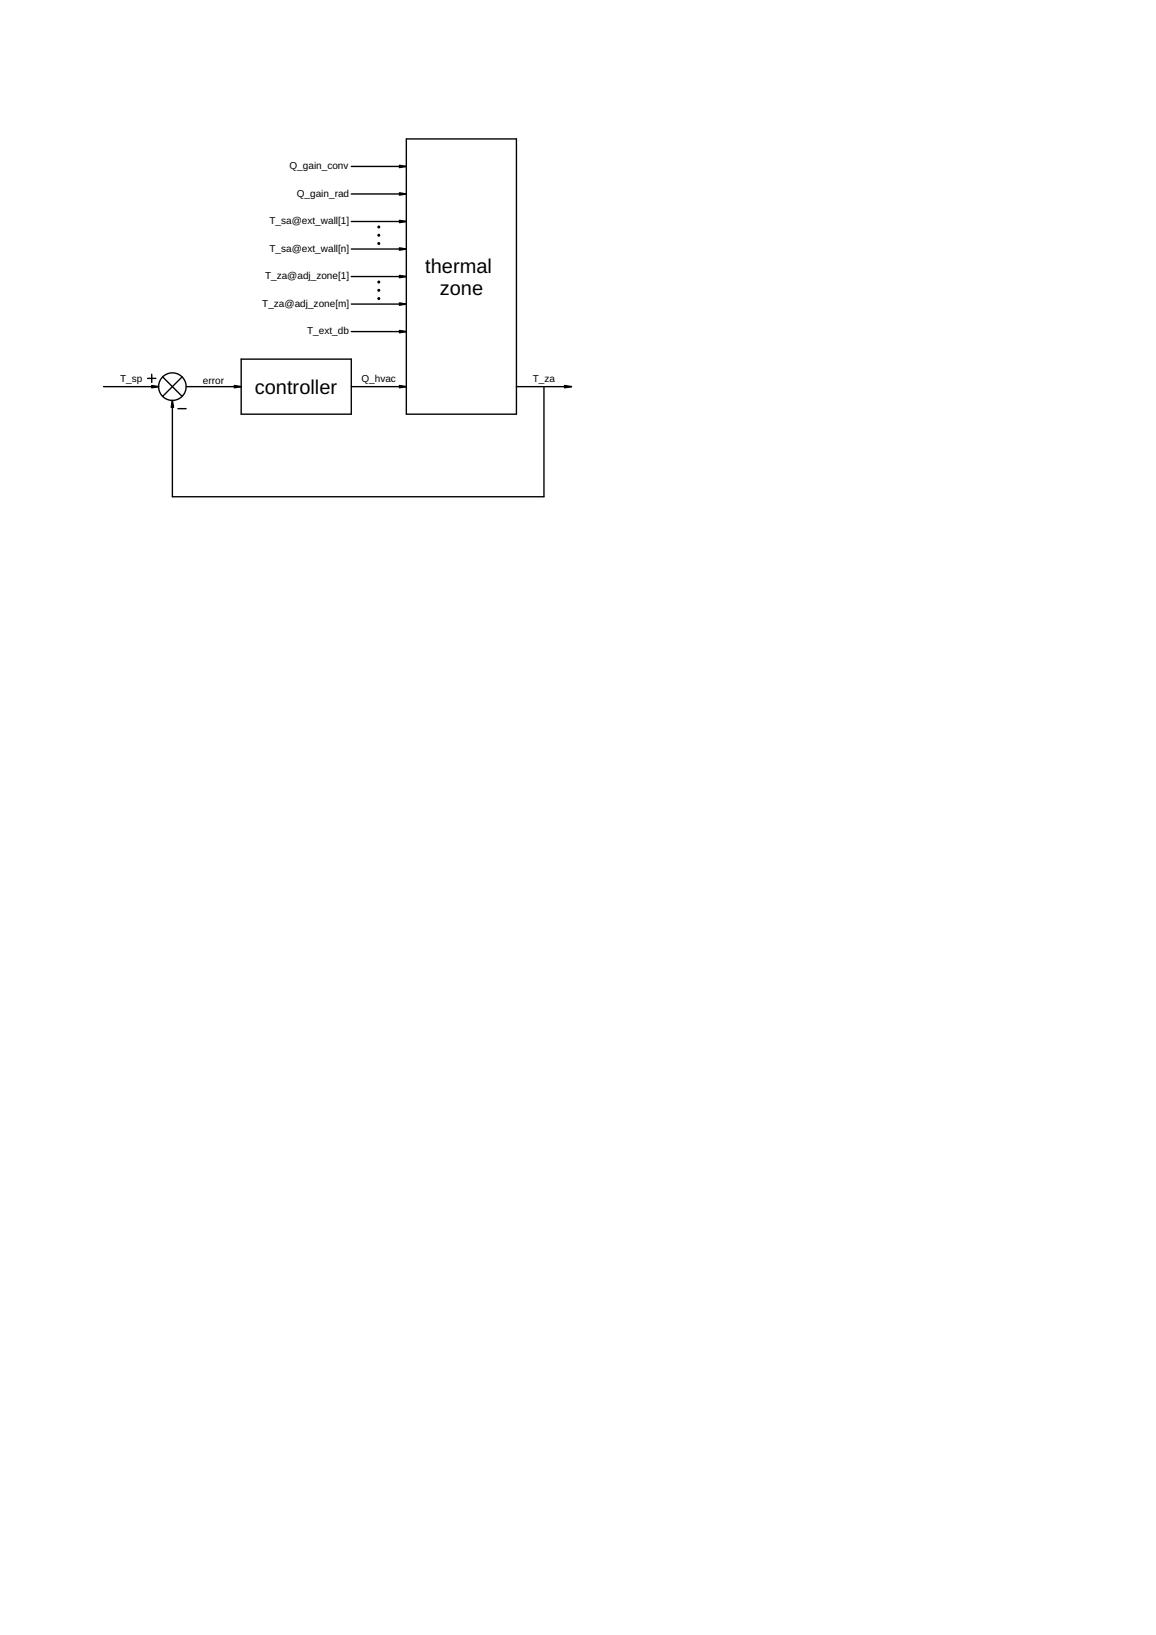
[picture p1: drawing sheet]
<svg xmlns="http://www.w3.org/2000/svg" width="210mm" height="297mm" viewBox="0 0 210 297" stroke-linecap="round" stroke-linejoin="round" font-family="sans-serif">
<g fill="#000">
<path d="M72.5 35l1.3 .2-1.3 .2zM72.5 30l1.3 .2-1.3 .2zM72.5 50l1.3 .2-1.3 .2zM72.5 45l1.3 .2-1.3 .2zM72.5 40l1.3 .2-1.3 .2zM72.5 55l1.3 .2-1.3 .2zM27.6 70l1.2 .2-1.2 .3zM31.3 72.7l.2 1.3h-.4zM42.5 70l1.3 .2-1.3 .3zM72.5 70l1.3 .2-1.3 .3zM72.5 60l1.3 .2-1.3 .3zM102.5 70l1.3 .2-1.3 .3z"/>
<circle cx="68.8" cy="44.2" r=".15"/>
<circle cx="68.8" cy="42.7" r=".15"/>
<circle cx="68.8" cy="51.2" r=".15"/>
<circle cx="68.8" cy="41.2" r=".15"/>
<circle cx="68.8" cy="52.7" r=".15"/>
<circle cx="68.8" cy="54.2" r=".15"/>
</g>
<path d="M72.5 35l1.3 .2-1.3 .2zM72.5 30l1.3 .2-1.3 .2zM72.5 50l1.3 .2-1.3 .2zM72.5 45l1.3 .2-1.3 .2zM72.5 40l1.3 .2-1.3 .2zM72.5 55l1.3 .2-1.3 .2zM27.6 70l1.2 .2-1.2 .3zM31.3 72.7l.2 1.3h-.4zM42.5 70l1.3 .2-1.3 .3zM72.5 70l1.3 .2-1.3 .3zM72.5 60l1.3 .2-1.3 .3zM102.5 70l1.3 .2-1.3 .3z" fill="#000" stroke="#000" stroke-width=".25"/>
<g fill="none" stroke="#000" stroke-width=".25">
<path d="M63.8 35.2h10M63.8 30.2h10M73.8 25.2h20v50h-20zM63.8 50.2h10M63.8 45.2h10M63.8 40.2h10M63.8 55.2h10M18.8 70.2h10M26.8 68.7h1.5M27.6 68v1.5M29.5 68.5l3.6 3.5M32.3 74.2h1.5"/>
<path d="M33.1 68.5l-3.6 3.5M33.8 70.2h10M43.8 65.2h20v10h-20zM63.8 70.2h10M63.8 60.2h10M93.8 70.2h10M98.8 70.2v20h-67.5v-17.5"/>
<circle cx="68.8" cy="54.2" r=".15"/>
<circle cx="68.8" cy="42.7" r=".15"/>
<circle cx="68.8" cy="41.2" r=".15"/>
<circle cx="68.8" cy="52.7" r=".15"/>
<circle cx="68.8" cy="44.2" r=".15"/>
<circle cx="68.8" cy="51.2" r=".15"/>
<circle cx="31.3" cy="70.2" r="2.5"/>
</g>
<g font-size="3.6">
<text x="77.2" y="49.5">thermal</text>
<text x="79.8" y="53.6">zone</text>
<text x="46.3" y="71.5">controller</text>
</g>
<g font-size="1.8">
<text x="52.6" y="30.7">Q_gain_conv</text>
<text x="53.9" y="35.7">Q_gain_rad</text>
<text x="48.9" y="40.7">T_sa@ext_wall[1]</text>
<text x="48.9" y="45.7">T_sa@ext_wall[n]</text>
<text x="48.1" y="50.7">T_za@adj_zone[1]</text>
<text x="47.6" y="55.7">T_za@adj_zone[m]</text>
<text x="55.8" y="60.7">T_ext_db</text>
<text x="21.8" y="69.4">T_sp</text>
<text x="36.8" y="69.7">error</text>
<text x="65.6" y="69.4">Q_hvac</text>
<text x="96.7" y="69.4">T_za</text>
</g>
</svg>
